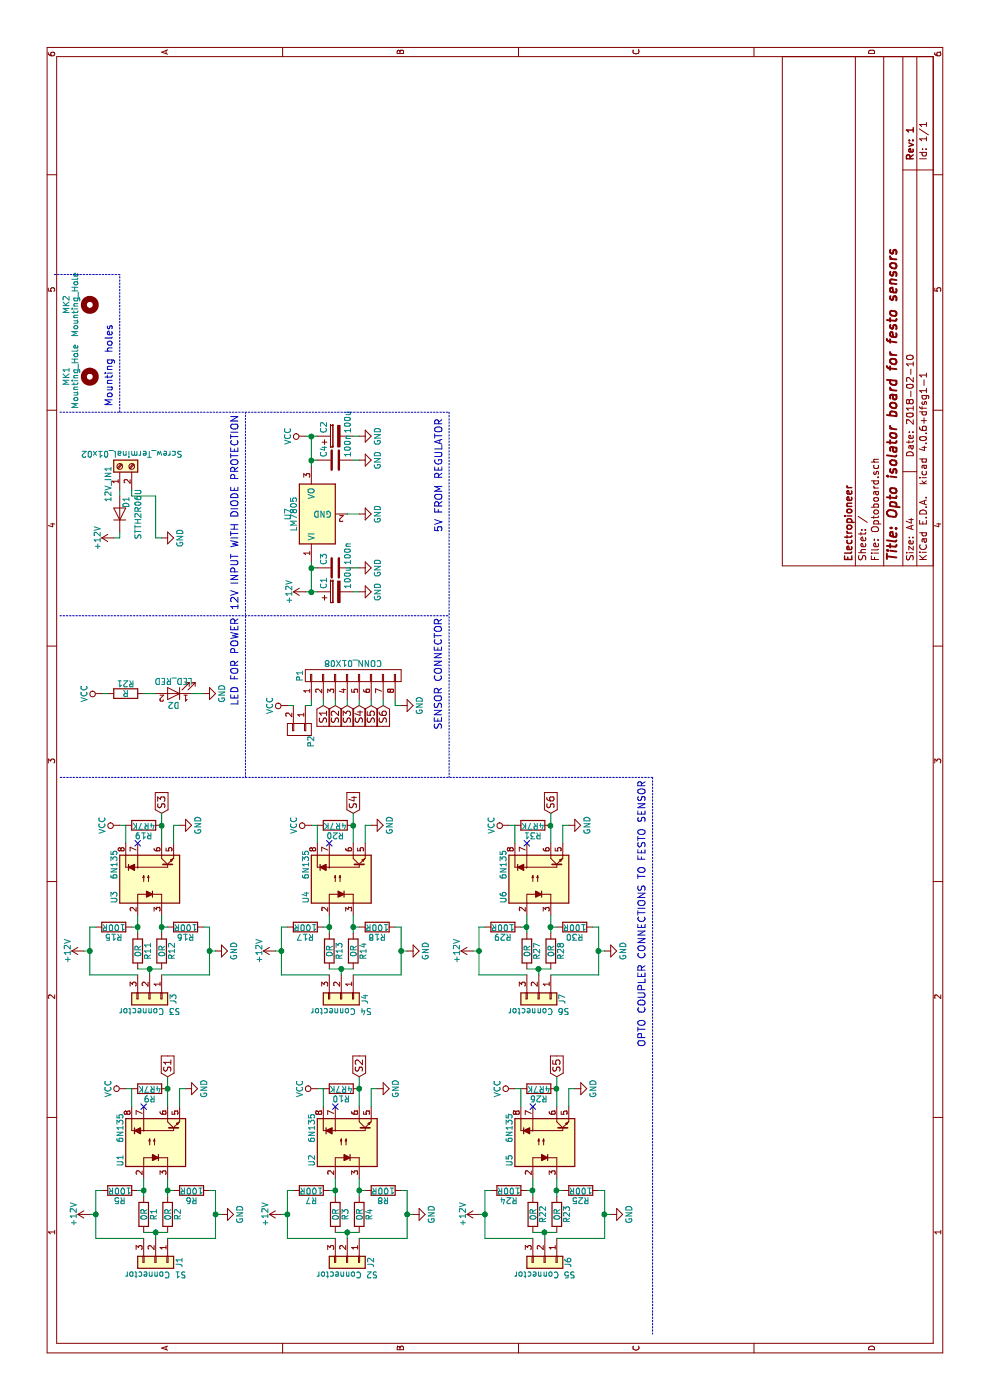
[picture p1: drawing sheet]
EESchema Schematic File Version 2
LIBS:Optoboard-rescue
LIBS:power
LIBS:device
LIBS:switches
LIBS:relays
LIBS:motors
LIBS:transistors
LIBS:conn
LIBS:linear
LIBS:regul
LIBS:74xx
LIBS:cmos4000
LIBS:adc-dac
LIBS:memory
LIBS:xilinx
LIBS:microcontrollers
LIBS:dsp
LIBS:microchip
LIBS:analog_switches
LIBS:motorola
LIBS:texas
LIBS:intel
LIBS:audio
LIBS:interface
LIBS:digital-audio
LIBS:philips
LIBS:display
LIBS:cypress
LIBS:siliconi
LIBS:opto
LIBS:atmel
LIBS:contrib
LIBS:valves
LIBS:74xgxx
LIBS:ac-dc
LIBS:actel
LIBS:allegro
LIBS:Altera
LIBS:analog_devices
LIBS:battery_management
LIBS:bbd
LIBS:bosch
LIBS:brooktre
LIBS:cmos_ieee
LIBS:dc-dc
LIBS:diode
LIBS:elec-unifil
LIBS:ESD_Protection
LIBS:ftdi
LIBS:gennum
LIBS:graphic
LIBS:hc11
LIBS:ir
LIBS:Lattice
LIBS:leds
LIBS:logo
LIBS:maxim
LIBS:mechanical
LIBS:microchip_dspic33dsc
LIBS:microchip_pic10mcu
LIBS:microchip_pic12mcu
LIBS:microchip_pic16mcu
LIBS:microchip_pic18mcu
LIBS:microchip_pic24mcu
LIBS:microchip_pic32mcu
LIBS:modules
LIBS:motor_drivers
LIBS:msp430
LIBS:nordicsemi
LIBS:nxp
LIBS:nxp_armmcu
LIBS:onsemi
LIBS:Oscillators
LIBS:powerint
LIBS:Power_Management
LIBS:pspice
LIBS:references
LIBS:rfcom
LIBS:sensors
LIBS:silabs
LIBS:stm8
LIBS:stm32
LIBS:supertex
LIBS:transf
LIBS:triac_thyristor
LIBS:ttl_ieee
LIBS:video
LIBS:wiznet
LIBS:Worldsemi
LIBS:Xicor
LIBS:zetex
LIBS:Zilog
LIBS:Optoboard-cache
EELAYER 25 0
EELAYER END
$Descr A4 11693 8268
encoding utf-8
Sheet 1 1
Title "Opto isolator board for festo sensors"
Date "2018-02-10"
Rev "1"
Comp "Electropioneer"
Comment1 ""
Comment2 ""
Comment3 ""
Comment4 ""
$EndDescr
$Comp
L 6N135-RESCUE-Optoboard U1
U 1 1
P 2150 1300
F 0 "U1" H 1950 1600 50  0000 L CNN
F 1 "6N135" H 2150 1600 50  0000 L CNN
F 2 "Housings_DIP:DIP-8_W7.62mm" H 1950 1000 50  0001 L CIN
F 3 "" H 2150 1300 50  0001 L CNN
	1    2150 1300
	1    0    0    -1  
$EndComp
$Comp
L Screw_Terminal_01x02 12V_IN1
U 1 1
P 7800 1000
F 0 "12V_IN1" H 7650 1100 50  0000 C CNN
F 1 "Screw_Terminal_01x02" V 7900 900 50  0000 C CNN
F 2 "Connectors_Terminal_Blocks:TerminalBlock_Pheonix_MKDS1.5-2pol" H 7800 1000 50  0001 C CNN
F 3 "" H 7800 1000 50  0001 C CNN
	1    7800 1000
	1    0    0    -1  
$EndComp
$Comp
L Conn_01x03 J1
U 1 1
P 1150 1300
F 0 "J1" H 1150 1500 50  0000 C CNN
F 1 "S1 Connector" V 1250 1300 50  0000 C CNN
F 2 "Connect:Wafer_Vertical10x5.8x7RM2.5-3" H 1150 1300 50  0001 C CNN
F 3 "" H 1150 1300 50  0001 C CNN
	1    1150 1300
	-1   0    0    1   
$EndComp
$Comp
L D D1
U 1 1
P 7400 1000
F 0 "D1" H 7500 950 50  0000 C CNN
F 1 "STTH2R06U" H 7400 850 50  0000 C CNN
F 2 "Diodes_SMD:D_SMA" H 7400 1000 50  0001 C CNN
F 3 "" H 7400 1000 50  0001 C CNN
	1    7400 1000
	1    0    0    -1  
$EndComp
$Comp
L CP C2
U 1 1
P 8050 2800
F 0 "C2" H 8075 2900 50  0000 L CNN
F 1 "100u" H 8075 2700 50  0000 L CNN
F 2 "Capacitors_SMD:CP_Elec_6.3x5.3" H 8088 2650 50  0001 C CNN
F 3 "" H 8050 2800 50  0001 C CNN
	1    8050 2800
	1    0    0    -1  
$EndComp
$Comp
L GND #PWR30
U 1 1
P 6750 3000
F 0 "#PWR30" H 6750 2750 50  0001 C CNN
F 1 "GND" H 6750 2850 50  0000 C CNN
F 2 "" H 6750 3000 50  0001 C CNN
F 3 "" H 6750 3000 50  0001 C CNN
	1    6750 3000
	1    0    0    -1  
$EndComp
$Comp
L +12V #PWR32
U 1 1
P 7200 950
F 0 "#PWR32" H 7200 800 50  0001 C CNN
F 1 "+12V" H 7200 1090 50  0000 C CNN
F 2 "" H 7200 950 50  0001 C CNN
F 3 "" H 7200 950 50  0001 C CNN
	1    7200 950 
	1    0    0    -1  
$EndComp
$Comp
L R R1
U 1 1
P 1550 1200
F 0 "R1" V 1630 1200 50  0000 C CNN
F 1 "0R" V 1550 1200 50  0000 C CNN
F 2 "Resistors_SMD:R_0805" V 1480 1200 50  0001 C CNN
F 3 "" H 1550 1200 50  0001 C CNN
	1    1550 1200
	0    1    1    0   
$EndComp
$Comp
L R R2
U 1 1
P 1550 1400
F 0 "R2" V 1630 1400 50  0000 C CNN
F 1 "0R" V 1550 1400 50  0000 C CNN
F 2 "Resistors_SMD:R_0805" V 1480 1400 50  0001 C CNN
F 3 "" H 1550 1400 50  0001 C CNN
	1    1550 1400
	0    1    1    0   
$EndComp
$Comp
L R R5
U 1 1
P 1750 1000
F 0 "R5" V 1830 1000 50  0000 C CNN
F 1 "100R" V 1750 1000 50  0000 C CNN
F 2 "Resistors_SMD:R_0805" V 1680 1000 50  0001 C CNN
F 3 "" H 1750 1000 50  0001 C CNN
	1    1750 1000
	-1   0    0    1   
$EndComp
$Comp
L R R6
U 1 1
P 1750 1600
F 0 "R6" V 1830 1600 50  0000 C CNN
F 1 "100R" V 1750 1600 50  0000 C CNN
F 2 "Resistors_SMD:R_0805" V 1680 1600 50  0001 C CNN
F 3 "" H 1750 1600 50  0001 C CNN
	1    1750 1600
	-1   0    0    1   
$EndComp
$Comp
L GND #PWR2
U 1 1
P 1550 1850
F 0 "#PWR2" H 1550 1600 50  0001 C CNN
F 1 "GND" H 1550 1700 50  0000 C CNN
F 2 "" H 1550 1850 50  0001 C CNN
F 3 "" H 1550 1850 50  0001 C CNN
	1    1550 1850
	1    0    0    -1  
$EndComp
$Comp
L +12V #PWR1
U 1 1
P 1550 750
F 0 "#PWR1" H 1550 600 50  0001 C CNN
F 1 "+12V" H 1550 890 50  0000 C CNN
F 2 "" H 1550 750 50  0001 C CNN
F 3 "" H 1550 750 50  0001 C CNN
	1    1550 750 
	1    0    0    -1  
$EndComp
$Comp
L R R9
U 1 1
P 2600 1250
F 0 "R9" V 2680 1250 50  0000 C CNN
F 1 "4R7K" V 2600 1250 50  0000 C CNN
F 2 "Resistors_SMD:R_0805" V 2530 1250 50  0001 C CNN
F 3 "" H 2600 1250 50  0001 C CNN
	1    2600 1250
	-1   0    0    1   
$EndComp
NoConn ~ 2450 1200
$Comp
L GND #PWR8
U 1 1
P 2600 1550
F 0 "#PWR8" H 2600 1300 50  0001 C CNN
F 1 "GND" H 2600 1400 50  0000 C CNN
F 2 "" H 2600 1550 50  0001 C CNN
F 3 "" H 2600 1550 50  0001 C CNN
	1    2600 1550
	1    0    0    -1  
$EndComp
$Comp
L GND #PWR26
U 1 1
P 5800 3350
F 0 "#PWR26" H 5800 3100 50  0001 C CNN
F 1 "GND" H 5800 3200 50  0000 C CNN
F 2 "" H 5800 3350 50  0001 C CNN
F 3 "" H 5800 3350 50  0001 C CNN
	1    5800 3350
	1    0    0    -1  
$EndComp
Text GLabel 5800 2700 0    60   Input ~ 0
S1
Text GLabel 5800 2800 0    60   Input ~ 0
S2
Text GLabel 5800 2900 0    60   Input ~ 0
S3
Text GLabel 5800 3000 0    60   Input ~ 0
S4
Text GLabel 2700 1400 2    60   Input ~ 0
S1
$Comp
L 6N135-RESCUE-Optoboard U3
U 1 1
P 4350 1250
F 0 "U3" H 4150 1550 50  0000 L CNN
F 1 "6N135" H 4350 1550 50  0000 L CNN
F 2 "Housings_DIP:DIP-8_W7.62mm" H 4150 950 50  0001 L CIN
F 3 "" H 4350 1250 50  0001 L CNN
	1    4350 1250
	1    0    0    -1  
$EndComp
$Comp
L Conn_01x03 J3
U 1 1
P 3350 1250
F 0 "J3" H 3350 1450 50  0000 C CNN
F 1 "S3 Connector" V 3450 1250 50  0000 C CNN
F 2 "Connect:Wafer_Vertical10x5.8x7RM2.5-3" H 3350 1250 50  0001 C CNN
F 3 "" H 3350 1250 50  0001 C CNN
	1    3350 1250
	-1   0    0    1   
$EndComp
$Comp
L R R11
U 1 1
P 3750 1150
F 0 "R11" V 3830 1150 50  0000 C CNN
F 1 "0R" V 3750 1150 50  0000 C CNN
F 2 "Resistors_SMD:R_0805" V 3680 1150 50  0001 C CNN
F 3 "" H 3750 1150 50  0001 C CNN
	1    3750 1150
	0    1    1    0   
$EndComp
$Comp
L R R12
U 1 1
P 3750 1350
F 0 "R12" V 3830 1350 50  0000 C CNN
F 1 "0R" V 3750 1350 50  0000 C CNN
F 2 "Resistors_SMD:R_0805" V 3680 1350 50  0001 C CNN
F 3 "" H 3750 1350 50  0001 C CNN
	1    3750 1350
	0    1    1    0   
$EndComp
$Comp
L R R15
U 1 1
P 3950 950
F 0 "R15" V 4030 950 50  0000 C CNN
F 1 "100R" V 3950 950 50  0000 C CNN
F 2 "Resistors_SMD:R_0805" V 3880 950 50  0001 C CNN
F 3 "" H 3950 950 50  0001 C CNN
	1    3950 950 
	-1   0    0    1   
$EndComp
$Comp
L R R16
U 1 1
P 3950 1550
F 0 "R16" V 4030 1550 50  0000 C CNN
F 1 "100R" V 3950 1550 50  0000 C CNN
F 2 "Resistors_SMD:R_0805" V 3880 1550 50  0001 C CNN
F 3 "" H 3950 1550 50  0001 C CNN
	1    3950 1550
	-1   0    0    1   
$EndComp
$Comp
L GND #PWR14
U 1 1
P 3750 1800
F 0 "#PWR14" H 3750 1550 50  0001 C CNN
F 1 "GND" H 3750 1650 50  0000 C CNN
F 2 "" H 3750 1800 50  0001 C CNN
F 3 "" H 3750 1800 50  0001 C CNN
	1    3750 1800
	1    0    0    -1  
$EndComp
$Comp
L +12V #PWR13
U 1 1
P 3750 700
F 0 "#PWR13" H 3750 550 50  0001 C CNN
F 1 "+12V" H 3750 840 50  0000 C CNN
F 2 "" H 3750 700 50  0001 C CNN
F 3 "" H 3750 700 50  0001 C CNN
	1    3750 700 
	1    0    0    -1  
$EndComp
$Comp
L R R19
U 1 1
P 4800 1200
F 0 "R19" V 4880 1200 50  0000 C CNN
F 1 "4R7K" V 4800 1200 50  0000 C CNN
F 2 "Resistors_SMD:R_0805" V 4730 1200 50  0001 C CNN
F 3 "" H 4800 1200 50  0001 C CNN
	1    4800 1200
	-1   0    0    1   
$EndComp
NoConn ~ 4650 1150
$Comp
L GND #PWR20
U 1 1
P 4800 1500
F 0 "#PWR20" H 4800 1250 50  0001 C CNN
F 1 "GND" H 4800 1350 50  0000 C CNN
F 2 "" H 4800 1500 50  0001 C CNN
F 3 "" H 4800 1500 50  0001 C CNN
	1    4800 1500
	1    0    0    -1  
$EndComp
Text GLabel 4900 1350 2    60   Input ~ 0
S3
$Comp
L 6N135-RESCUE-Optoboard U2
U 1 1
P 2150 2900
F 0 "U2" H 1950 3200 50  0000 L CNN
F 1 "6N135" H 2150 3200 50  0000 L CNN
F 2 "Housings_DIP:DIP-8_W7.62mm" H 1950 2600 50  0001 L CIN
F 3 "" H 2150 2900 50  0001 L CNN
	1    2150 2900
	1    0    0    -1  
$EndComp
$Comp
L Conn_01x03 J2
U 1 1
P 1150 2900
F 0 "J2" H 1150 3100 50  0000 C CNN
F 1 "S2 Connector" V 1250 2900 50  0000 C CNN
F 2 "Connect:Wafer_Vertical10x5.8x7RM2.5-3" H 1150 2900 50  0001 C CNN
F 3 "" H 1150 2900 50  0001 C CNN
	1    1150 2900
	-1   0    0    1   
$EndComp
$Comp
L R R3
U 1 1
P 1550 2800
F 0 "R3" V 1630 2800 50  0000 C CNN
F 1 "0R" V 1550 2800 50  0000 C CNN
F 2 "Resistors_SMD:R_0805" V 1480 2800 50  0001 C CNN
F 3 "" H 1550 2800 50  0001 C CNN
	1    1550 2800
	0    1    1    0   
$EndComp
$Comp
L R R4
U 1 1
P 1550 3000
F 0 "R4" V 1630 3000 50  0000 C CNN
F 1 "0R" V 1550 3000 50  0000 C CNN
F 2 "Resistors_SMD:R_0805" V 1480 3000 50  0001 C CNN
F 3 "" H 1550 3000 50  0001 C CNN
	1    1550 3000
	0    1    1    0   
$EndComp
$Comp
L R R7
U 1 1
P 1750 2600
F 0 "R7" V 1830 2600 50  0000 C CNN
F 1 "100R" V 1750 2600 50  0000 C CNN
F 2 "Resistors_SMD:R_0805" V 1680 2600 50  0001 C CNN
F 3 "" H 1750 2600 50  0001 C CNN
	1    1750 2600
	-1   0    0    1   
$EndComp
$Comp
L R R8
U 1 1
P 1750 3200
F 0 "R8" V 1830 3200 50  0000 C CNN
F 1 "100R" V 1750 3200 50  0000 C CNN
F 2 "Resistors_SMD:R_0805" V 1680 3200 50  0001 C CNN
F 3 "" H 1750 3200 50  0001 C CNN
	1    1750 3200
	-1   0    0    1   
$EndComp
$Comp
L GND #PWR4
U 1 1
P 1550 3450
F 0 "#PWR4" H 1550 3200 50  0001 C CNN
F 1 "GND" H 1550 3300 50  0000 C CNN
F 2 "" H 1550 3450 50  0001 C CNN
F 3 "" H 1550 3450 50  0001 C CNN
	1    1550 3450
	1    0    0    -1  
$EndComp
$Comp
L +12V #PWR3
U 1 1
P 1550 2350
F 0 "#PWR3" H 1550 2200 50  0001 C CNN
F 1 "+12V" H 1550 2490 50  0000 C CNN
F 2 "" H 1550 2350 50  0001 C CNN
F 3 "" H 1550 2350 50  0001 C CNN
	1    1550 2350
	1    0    0    -1  
$EndComp
$Comp
L R R10
U 1 1
P 2600 2850
F 0 "R10" V 2680 2850 50  0000 C CNN
F 1 "4R7K" V 2600 2850 50  0000 C CNN
F 2 "Resistors_SMD:R_0805" V 2530 2850 50  0001 C CNN
F 3 "" H 2600 2850 50  0001 C CNN
	1    2600 2850
	-1   0    0    1   
$EndComp
NoConn ~ 2450 2800
$Comp
L GND #PWR10
U 1 1
P 2600 3150
F 0 "#PWR10" H 2600 2900 50  0001 C CNN
F 1 "GND" H 2600 3000 50  0000 C CNN
F 2 "" H 2600 3150 50  0001 C CNN
F 3 "" H 2600 3150 50  0001 C CNN
	1    2600 3150
	1    0    0    -1  
$EndComp
Text GLabel 2700 3000 2    60   Input ~ 0
S2
$Comp
L 6N135-RESCUE-Optoboard U4
U 1 1
P 4350 2850
F 0 "U4" H 4150 3150 50  0000 L CNN
F 1 "6N135" H 4350 3150 50  0000 L CNN
F 2 "Housings_DIP:DIP-8_W7.62mm" H 4150 2550 50  0001 L CIN
F 3 "" H 4350 2850 50  0001 L CNN
	1    4350 2850
	1    0    0    -1  
$EndComp
$Comp
L Conn_01x03 J4
U 1 1
P 3350 2850
F 0 "J4" H 3350 3050 50  0000 C CNN
F 1 "S4 Connector" V 3450 2850 50  0000 C CNN
F 2 "Connect:Wafer_Vertical10x5.8x7RM2.5-3" H 3350 2850 50  0001 C CNN
F 3 "" H 3350 2850 50  0001 C CNN
	1    3350 2850
	-1   0    0    1   
$EndComp
$Comp
L R R13
U 1 1
P 3750 2750
F 0 "R13" V 3830 2750 50  0000 C CNN
F 1 "0R" V 3750 2750 50  0000 C CNN
F 2 "Resistors_SMD:R_0805" V 3680 2750 50  0001 C CNN
F 3 "" H 3750 2750 50  0001 C CNN
	1    3750 2750
	0    1    1    0   
$EndComp
$Comp
L R R14
U 1 1
P 3750 2950
F 0 "R14" V 3830 2950 50  0000 C CNN
F 1 "0R" V 3750 2950 50  0000 C CNN
F 2 "Resistors_SMD:R_0805" V 3680 2950 50  0001 C CNN
F 3 "" H 3750 2950 50  0001 C CNN
	1    3750 2950
	0    1    1    0   
$EndComp
$Comp
L R R17
U 1 1
P 3950 2550
F 0 "R17" V 4030 2550 50  0000 C CNN
F 1 "100R" V 3950 2550 50  0000 C CNN
F 2 "Resistors_SMD:R_0805" V 3880 2550 50  0001 C CNN
F 3 "" H 3950 2550 50  0001 C CNN
	1    3950 2550
	-1   0    0    1   
$EndComp
$Comp
L R R18
U 1 1
P 3950 3150
F 0 "R18" V 4030 3150 50  0000 C CNN
F 1 "100R" V 3950 3150 50  0000 C CNN
F 2 "Resistors_SMD:R_0805" V 3880 3150 50  0001 C CNN
F 3 "" H 3950 3150 50  0001 C CNN
	1    3950 3150
	-1   0    0    1   
$EndComp
$Comp
L GND #PWR16
U 1 1
P 3750 3400
F 0 "#PWR16" H 3750 3150 50  0001 C CNN
F 1 "GND" H 3750 3250 50  0000 C CNN
F 2 "" H 3750 3400 50  0001 C CNN
F 3 "" H 3750 3400 50  0001 C CNN
	1    3750 3400
	1    0    0    -1  
$EndComp
$Comp
L +12V #PWR15
U 1 1
P 3750 2300
F 0 "#PWR15" H 3750 2150 50  0001 C CNN
F 1 "+12V" H 3750 2440 50  0000 C CNN
F 2 "" H 3750 2300 50  0001 C CNN
F 3 "" H 3750 2300 50  0001 C CNN
	1    3750 2300
	1    0    0    -1  
$EndComp
$Comp
L R R20
U 1 1
P 4800 2800
F 0 "R20" V 4880 2800 50  0000 C CNN
F 1 "4R7K" V 4800 2800 50  0000 C CNN
F 2 "Resistors_SMD:R_0805" V 4730 2800 50  0001 C CNN
F 3 "" H 4800 2800 50  0001 C CNN
	1    4800 2800
	-1   0    0    1   
$EndComp
NoConn ~ 4650 2750
$Comp
L GND #PWR22
U 1 1
P 4800 3100
F 0 "#PWR22" H 4800 2850 50  0001 C CNN
F 1 "GND" H 4800 2950 50  0000 C CNN
F 2 "" H 4800 3100 50  0001 C CNN
F 3 "" H 4800 3100 50  0001 C CNN
	1    4800 3100
	1    0    0    -1  
$EndComp
Text GLabel 4900 2950 2    60   Input ~ 0
S4
$Comp
L LED D2
U 1 1
P 5900 1450
F 0 "D2" H 5900 1550 50  0000 C CNN
F 1 "LED_RED" H 5900 1350 50  0000 C CNN
F 2 "LEDs:LED_1206" H 5900 1450 50  0001 C CNN
F 3 "" H 5900 1450 50  0001 C CNN
	1    5900 1450
	0    -1   -1   0   
$EndComp
$Comp
L R R21
U 1 1
P 5900 1050
F 0 "R21" V 5980 1050 50  0000 C CNN
F 1 "R" V 5900 1050 50  0000 C CNN
F 2 "Resistors_SMD:R_0805" V 5830 1050 50  0001 C CNN
F 3 "" H 5900 1050 50  0001 C CNN
	1    5900 1050
	1    0    0    -1  
$EndComp
$Comp
L GND #PWR28
U 1 1
P 5900 1700
F 0 "#PWR28" H 5900 1450 50  0001 C CNN
F 1 "GND" H 5900 1550 50  0000 C CNN
F 2 "" H 5900 1700 50  0001 C CNN
F 3 "" H 5900 1700 50  0001 C CNN
	1    5900 1700
	1    0    0    -1  
$EndComp
Text Notes 2950 5400 0    60   ~ 0
OPTO COUPLER CONNECTIONS TO FESTO SENSOR
Text Notes 5600 3700 0    60   ~ 0
SENSOR CONNECTOR\n
Text Notes 7250 3800 0    60   ~ 0
5V FROM REGULATOR\n\n
Text Notes 5800 2000 0    60   ~ 0
LED FOR POWER
Text Notes 6600 2000 0    60   ~ 0
12V INPUT WITH DIODE PROTECTION
$Comp
L 6N135-RESCUE-Optoboard U5
U 1 1
P 2150 4550
F 0 "U5" H 1950 4850 50  0000 L CNN
F 1 "6N135" H 2150 4850 50  0000 L CNN
F 2 "Housings_DIP:DIP-8_W7.62mm" H 1950 4250 50  0001 L CIN
F 3 "" H 2150 4550 50  0001 L CNN
	1    2150 4550
	1    0    0    -1  
$EndComp
$Comp
L Conn_01x03 J6
U 1 1
P 1150 4550
F 0 "J6" H 1150 4750 50  0000 C CNN
F 1 "S5 Connector" V 1250 4550 50  0000 C CNN
F 2 "Connect:Wafer_Vertical10x5.8x7RM2.5-3" H 1150 4550 50  0001 C CNN
F 3 "" H 1150 4550 50  0001 C CNN
	1    1150 4550
	-1   0    0    1   
$EndComp
$Comp
L R R22
U 1 1
P 1550 4450
F 0 "R22" V 1630 4450 50  0000 C CNN
F 1 "0R" V 1550 4450 50  0000 C CNN
F 2 "Resistors_SMD:R_0805" V 1480 4450 50  0001 C CNN
F 3 "" H 1550 4450 50  0001 C CNN
	1    1550 4450
	0    1    1    0   
$EndComp
$Comp
L R R23
U 1 1
P 1550 4650
F 0 "R23" V 1630 4650 50  0000 C CNN
F 1 "0R" V 1550 4650 50  0000 C CNN
F 2 "Resistors_SMD:R_0805" V 1480 4650 50  0001 C CNN
F 3 "" H 1550 4650 50  0001 C CNN
	1    1550 4650
	0    1    1    0   
$EndComp
$Comp
L R R24
U 1 1
P 1750 4250
F 0 "R24" V 1830 4250 50  0000 C CNN
F 1 "100R" V 1750 4250 50  0000 C CNN
F 2 "Resistors_SMD:R_0805" V 1680 4250 50  0001 C CNN
F 3 "" H 1750 4250 50  0001 C CNN
	1    1750 4250
	-1   0    0    1   
$EndComp
$Comp
L R R25
U 1 1
P 1750 4850
F 0 "R25" V 1830 4850 50  0000 C CNN
F 1 "100R" V 1750 4850 50  0000 C CNN
F 2 "Resistors_SMD:R_0805" V 1680 4850 50  0001 C CNN
F 3 "" H 1750 4850 50  0001 C CNN
	1    1750 4850
	-1   0    0    1   
$EndComp
$Comp
L GND #PWR6
U 1 1
P 1550 5100
F 0 "#PWR6" H 1550 4850 50  0001 C CNN
F 1 "GND" H 1550 4950 50  0000 C CNN
F 2 "" H 1550 5100 50  0001 C CNN
F 3 "" H 1550 5100 50  0001 C CNN
	1    1550 5100
	1    0    0    -1  
$EndComp
$Comp
L +12V #PWR5
U 1 1
P 1550 4000
F 0 "#PWR5" H 1550 3850 50  0001 C CNN
F 1 "+12V" H 1550 4140 50  0000 C CNN
F 2 "" H 1550 4000 50  0001 C CNN
F 3 "" H 1550 4000 50  0001 C CNN
	1    1550 4000
	1    0    0    -1  
$EndComp
$Comp
L R R26
U 1 1
P 2600 4500
F 0 "R26" V 2680 4500 50  0000 C CNN
F 1 "4R7K" V 2600 4500 50  0000 C CNN
F 2 "Resistors_SMD:R_0805" V 2530 4500 50  0001 C CNN
F 3 "" H 2600 4500 50  0001 C CNN
	1    2600 4500
	-1   0    0    1   
$EndComp
NoConn ~ 2450 4450
$Comp
L GND #PWR12
U 1 1
P 2600 4800
F 0 "#PWR12" H 2600 4550 50  0001 C CNN
F 1 "GND" H 2600 4650 50  0000 C CNN
F 2 "" H 2600 4800 50  0001 C CNN
F 3 "" H 2600 4800 50  0001 C CNN
	1    2600 4800
	1    0    0    -1  
$EndComp
Text GLabel 2700 4650 2    60   Input ~ 0
S5
$Comp
L 6N135-RESCUE-Optoboard U6
U 1 1
P 4350 4500
F 0 "U6" H 4150 4800 50  0000 L CNN
F 1 "6N135" H 4350 4800 50  0000 L CNN
F 2 "Housings_DIP:DIP-8_W7.62mm" H 4150 4200 50  0001 L CIN
F 3 "" H 4350 4500 50  0001 L CNN
	1    4350 4500
	1    0    0    -1  
$EndComp
$Comp
L Conn_01x03 J7
U 1 1
P 3350 4500
F 0 "J7" H 3350 4700 50  0000 C CNN
F 1 "S6 Connector" V 3450 4500 50  0000 C CNN
F 2 "Connect:Wafer_Vertical10x5.8x7RM2.5-3" H 3350 4500 50  0001 C CNN
F 3 "" H 3350 4500 50  0001 C CNN
	1    3350 4500
	-1   0    0    1   
$EndComp
$Comp
L R R27
U 1 1
P 3750 4400
F 0 "R27" V 3830 4400 50  0000 C CNN
F 1 "0R" V 3750 4400 50  0000 C CNN
F 2 "Resistors_SMD:R_0805" V 3680 4400 50  0001 C CNN
F 3 "" H 3750 4400 50  0001 C CNN
	1    3750 4400
	0    1    1    0   
$EndComp
$Comp
L R R28
U 1 1
P 3750 4600
F 0 "R28" V 3830 4600 50  0000 C CNN
F 1 "0R" V 3750 4600 50  0000 C CNN
F 2 "Resistors_SMD:R_0805" V 3680 4600 50  0001 C CNN
F 3 "" H 3750 4600 50  0001 C CNN
	1    3750 4600
	0    1    1    0   
$EndComp
$Comp
L R R29
U 1 1
P 3950 4200
F 0 "R29" V 4030 4200 50  0000 C CNN
F 1 "100R" V 3950 4200 50  0000 C CNN
F 2 "Resistors_SMD:R_0805" V 3880 4200 50  0001 C CNN
F 3 "" H 3950 4200 50  0001 C CNN
	1    3950 4200
	-1   0    0    1   
$EndComp
$Comp
L R R30
U 1 1
P 3950 4800
F 0 "R30" V 4030 4800 50  0000 C CNN
F 1 "100R" V 3950 4800 50  0000 C CNN
F 2 "Resistors_SMD:R_0805" V 3880 4800 50  0001 C CNN
F 3 "" H 3950 4800 50  0001 C CNN
	1    3950 4800
	-1   0    0    1   
$EndComp
$Comp
L GND #PWR18
U 1 1
P 3750 5050
F 0 "#PWR18" H 3750 4800 50  0001 C CNN
F 1 "GND" H 3750 4900 50  0000 C CNN
F 2 "" H 3750 5050 50  0001 C CNN
F 3 "" H 3750 5050 50  0001 C CNN
	1    3750 5050
	1    0    0    -1  
$EndComp
$Comp
L +12V #PWR17
U 1 1
P 3750 3950
F 0 "#PWR17" H 3750 3800 50  0001 C CNN
F 1 "+12V" H 3750 4090 50  0000 C CNN
F 2 "" H 3750 3950 50  0001 C CNN
F 3 "" H 3750 3950 50  0001 C CNN
	1    3750 3950
	1    0    0    -1  
$EndComp
$Comp
L R R31
U 1 1
P 4800 4450
F 0 "R31" V 4880 4450 50  0000 C CNN
F 1 "4R7K" V 4800 4450 50  0000 C CNN
F 2 "Resistors_SMD:R_0805" V 4730 4450 50  0001 C CNN
F 3 "" H 4800 4450 50  0001 C CNN
	1    4800 4450
	-1   0    0    1   
$EndComp
NoConn ~ 4650 4400
$Comp
L GND #PWR24
U 1 1
P 4800 4750
F 0 "#PWR24" H 4800 4500 50  0001 C CNN
F 1 "GND" H 4800 4600 50  0000 C CNN
F 2 "" H 4800 4750 50  0001 C CNN
F 3 "" H 4800 4750 50  0001 C CNN
	1    4800 4750
	1    0    0    -1  
$EndComp
Text GLabel 4900 4600 2    60   Input ~ 0
S6
$Comp
L CONN_01X08 P1
U 1 1
P 6050 2950
F 0 "P1" H 6050 3400 50  0000 C CNN
F 1 "CONN_01X08" V 6150 2950 50  0000 C CNN
F 2 "Pin_Headers:Pin_Header_Straight_1x08" H 5950 3800 50  0001 C CNN
F 3 "" H 6050 2950 50  0000 C CNN
	1    6050 2950
	1    0    0    -1  
$EndComp
Text GLabel 5800 3100 0    60   Input ~ 0
S5
Text GLabel 5800 3200 0    60   Input ~ 0
S6
$Comp
L GND #PWR33
U 1 1
P 7200 1350
F 0 "#PWR33" H 7200 1100 50  0001 C CNN
F 1 "GND" H 7200 1200 50  0000 C CNN
F 2 "" H 7200 1350 50  0001 C CNN
F 3 "" H 7200 1350 50  0001 C CNN
	1    7200 1350
	1    0    0    -1  
$EndComp
$Comp
L CONN_01X02 P2
U 1 1
P 5600 2500
F 0 "P2" H 5700 2600 50  0000 C CNN
F 1 "CONN_01X02" V 5700 2500 50  0001 C CNN
F 2 "Pin_Headers:Pin_Header_Straight_1x02" H 5600 2500 50  0001 C CNN
F 3 "" H 5600 2500 50  0000 C CNN
	1    5600 2500
	-1   0    0    1   
$EndComp
$Comp
L SPX2920T-3.3 U7
U 1 1
P 7400 2650
F 0 "U7" H 7400 2900 50  0000 C CNN
F 1 "LM7805" H 7400 2850 50  0000 C CNN
F 2 "TO_SOT_Packages_SMD:TO-252-2Lead" H 7400 2750 50  0001 C CIN
F 3 "" H 7400 2650 50  0001 C CNN
	1    7400 2650
	1    0    0    -1  
$EndComp
Wire Wire Line
	1700 1200 1850 1200
Wire Wire Line
	1700 1400 1850 1400
Wire Wire Line
	1400 1200 1400 1400
Wire Wire Line
	1400 1300 1350 1300
Connection ~ 1400 1300
Wire Wire Line
	1750 1200 1750 1150
Connection ~ 1750 1200
Wire Wire Line
	1750 1400 1750 1450
Connection ~ 1750 1400
Wire Wire Line
	1350 1400 1350 1800
Wire Wire Line
	1350 1800 1750 1800
Wire Wire Line
	1750 1800 1750 1750
Wire Wire Line
	1550 1800 1550 1850
Connection ~ 1550 1800
Wire Wire Line
	1350 1200 1350 800 
Wire Wire Line
	1350 800  1750 800 
Wire Wire Line
	1750 800  1750 850 
Wire Wire Line
	1550 800  1550 750 
Connection ~ 1550 800 
Wire Wire Line
	2450 1400 2700 1400
Wire Wire Line
	2450 1100 2600 1100
Connection ~ 2600 1400
Wire Wire Line
	2450 1500 2600 1500
Wire Wire Line
	2600 1100 2600 1050
Wire Wire Line
	2600 1500 2600 1550
Wire Wire Line
	5850 2700 5800 2700
Wire Wire Line
	5850 2800 5800 2800
Wire Wire Line
	5850 2900 5800 2900
Wire Wire Line
	5850 3000 5800 3000
Wire Wire Line
	3900 1150 4050 1150
Wire Wire Line
	3900 1350 4050 1350
Wire Wire Line
	3600 1150 3600 1350
Wire Wire Line
	3600 1250 3550 1250
Connection ~ 3600 1250
Wire Wire Line
	3950 1150 3950 1100
Connection ~ 3950 1150
Wire Wire Line
	3950 1350 3950 1400
Connection ~ 3950 1350
Wire Wire Line
	3550 1350 3550 1750
Wire Wire Line
	3550 1750 3950 1750
Wire Wire Line
	3950 1750 3950 1700
Wire Wire Line
	3750 1750 3750 1800
Connection ~ 3750 1750
Wire Wire Line
	3550 1150 3550 750 
Wire Wire Line
	3550 750  3950 750 
Wire Wire Line
	3950 750  3950 800 
Wire Wire Line
	3750 750  3750 700 
Connection ~ 3750 750 
Wire Wire Line
	4650 1350 4900 1350
Wire Wire Line
	4650 1050 4800 1050
Connection ~ 4800 1350
Wire Wire Line
	4650 1450 4800 1450
Wire Wire Line
	4800 1050 4800 1000
Wire Wire Line
	4800 1450 4800 1500
Wire Wire Line
	1700 2800 1850 2800
Wire Wire Line
	1700 3000 1850 3000
Wire Wire Line
	1400 2800 1400 3000
Wire Wire Line
	1400 2900 1350 2900
Connection ~ 1400 2900
Wire Wire Line
	1750 2800 1750 2750
Connection ~ 1750 2800
Wire Wire Line
	1750 3000 1750 3050
Connection ~ 1750 3000
Wire Wire Line
	1350 3000 1350 3400
Wire Wire Line
	1350 3400 1750 3400
Wire Wire Line
	1750 3400 1750 3350
Wire Wire Line
	1550 3400 1550 3450
Connection ~ 1550 3400
Wire Wire Line
	1350 2800 1350 2400
Wire Wire Line
	1350 2400 1750 2400
Wire Wire Line
	1750 2400 1750 2450
Wire Wire Line
	1550 2400 1550 2350
Connection ~ 1550 2400
Wire Wire Line
	2450 3000 2700 3000
Wire Wire Line
	2450 2700 2600 2700
Connection ~ 2600 3000
Wire Wire Line
	2450 3100 2600 3100
Wire Wire Line
	2600 2700 2600 2650
Wire Wire Line
	2600 3100 2600 3150
Wire Wire Line
	3900 2750 4050 2750
Wire Wire Line
	3900 2950 4050 2950
Wire Wire Line
	3600 2750 3600 2950
Wire Wire Line
	3600 2850 3550 2850
Connection ~ 3600 2850
Wire Wire Line
	3950 2750 3950 2700
Connection ~ 3950 2750
Wire Wire Line
	3950 2950 3950 3000
Connection ~ 3950 2950
Wire Wire Line
	3550 2950 3550 3350
Wire Wire Line
	3550 3350 3950 3350
Wire Wire Line
	3950 3350 3950 3300
Wire Wire Line
	3750 3350 3750 3400
Connection ~ 3750 3350
Wire Wire Line
	3550 2750 3550 2350
Wire Wire Line
	3550 2350 3950 2350
Wire Wire Line
	3950 2350 3950 2400
Wire Wire Line
	3750 2350 3750 2300
Connection ~ 3750 2350
Wire Wire Line
	4650 2950 4900 2950
Wire Wire Line
	4650 2650 4800 2650
Connection ~ 4800 2950
Wire Wire Line
	4650 3050 4800 3050
Wire Wire Line
	4800 2650 4800 2600
Wire Wire Line
	4800 3050 4800 3100
Wire Wire Line
	5900 900  5900 850 
Wire Notes Line
	5200 2050 8250 2050
Wire Notes Line
	6550 500  6550 3750
Wire Notes Line
	8250 500  8250 3750
Wire Wire Line
	1700 4450 1850 4450
Wire Wire Line
	1700 4650 1850 4650
Wire Wire Line
	1400 4450 1400 4650
Wire Wire Line
	1400 4550 1350 4550
Connection ~ 1400 4550
Wire Wire Line
	1750 4450 1750 4400
Connection ~ 1750 4450
Wire Wire Line
	1750 4650 1750 4700
Connection ~ 1750 4650
Wire Wire Line
	1350 4650 1350 5050
Wire Wire Line
	1350 5050 1750 5050
Wire Wire Line
	1750 5050 1750 5000
Wire Wire Line
	1550 5050 1550 5100
Connection ~ 1550 5050
Wire Wire Line
	1350 4450 1350 4050
Wire Wire Line
	1350 4050 1750 4050
Wire Wire Line
	1750 4050 1750 4100
Wire Wire Line
	1550 4050 1550 4000
Connection ~ 1550 4050
Wire Wire Line
	2450 4650 2700 4650
Wire Wire Line
	2450 4350 2600 4350
Connection ~ 2600 4650
Wire Wire Line
	2450 4750 2600 4750
Wire Wire Line
	2600 4350 2600 4300
Wire Wire Line
	2600 4750 2600 4800
Wire Wire Line
	3900 4400 4050 4400
Wire Wire Line
	3900 4600 4050 4600
Wire Wire Line
	3600 4400 3600 4600
Wire Wire Line
	3600 4500 3550 4500
Connection ~ 3600 4500
Wire Wire Line
	3950 4400 3950 4350
Connection ~ 3950 4400
Wire Wire Line
	3950 4600 3950 4650
Connection ~ 3950 4600
Wire Wire Line
	3550 4600 3550 5000
Wire Wire Line
	3550 5000 3950 5000
Wire Wire Line
	3950 5000 3950 4950
Wire Wire Line
	3750 5000 3750 5050
Connection ~ 3750 5000
Wire Wire Line
	3550 4400 3550 4000
Wire Wire Line
	3550 4000 3950 4000
Wire Wire Line
	3950 4000 3950 4050
Wire Wire Line
	3750 4000 3750 3950
Connection ~ 3750 4000
Wire Wire Line
	4650 4600 4900 4600
Wire Wire Line
	4650 4300 4800 4300
Connection ~ 4800 4600
Wire Wire Line
	4650 4700 4800 4700
Wire Wire Line
	4800 4300 4800 4250
Wire Wire Line
	4800 4700 4800 4750
Wire Notes Line
	5200 5450 550  5450
Wire Notes Line
	8250 3750 5200 3750
Wire Wire Line
	5900 1200 5900 1300
Wire Wire Line
	5900 1600 5900 1700
Wire Wire Line
	5850 3300 5800 3300
Wire Wire Line
	5800 3300 5800 3350
Wire Wire Line
	5850 3100 5800 3100
Wire Wire Line
	5850 3200 5800 3200
Wire Wire Line
	7550 1000 7600 1000
Wire Wire Line
	7600 1100 7550 1100
Wire Wire Line
	5850 2600 5800 2600
Wire Wire Line
	5800 2600 5800 2550
Wire Wire Line
	5800 2450 5800 2400
Wire Notes Line
	5200 5450 5200 500 
Wire Wire Line
	7550 1100 7550 1300
Wire Wire Line
	7550 1300 7200 1300
Wire Wire Line
	7200 1300 7200 1350
Wire Wire Line
	7250 1000 7200 1000
Wire Wire Line
	7200 1000 7200 950 
$Comp
L VCC #PWR19
U 1 1
P 4800 1000
F 0 "#PWR19" H 4800 850 50  0001 C CNN
F 1 "VCC" H 4800 1150 50  0000 C CNN
F 2 "" H 4800 1000 50  0001 C CNN
F 3 "" H 4800 1000 50  0001 C CNN
	1    4800 1000
	1    0    0    -1  
$EndComp
$Comp
L VCC #PWR7
U 1 1
P 2600 1050
F 0 "#PWR7" H 2600 900 50  0001 C CNN
F 1 "VCC" H 2600 1200 50  0000 C CNN
F 2 "" H 2600 1050 50  0001 C CNN
F 3 "" H 2600 1050 50  0001 C CNN
	1    2600 1050
	1    0    0    -1  
$EndComp
$Comp
L VCC #PWR9
U 1 1
P 2600 2650
F 0 "#PWR9" H 2600 2500 50  0001 C CNN
F 1 "VCC" H 2600 2800 50  0000 C CNN
F 2 "" H 2600 2650 50  0001 C CNN
F 3 "" H 2600 2650 50  0001 C CNN
	1    2600 2650
	1    0    0    -1  
$EndComp
$Comp
L VCC #PWR21
U 1 1
P 4800 2600
F 0 "#PWR21" H 4800 2450 50  0001 C CNN
F 1 "VCC" H 4800 2750 50  0000 C CNN
F 2 "" H 4800 2600 50  0001 C CNN
F 3 "" H 4800 2600 50  0001 C CNN
	1    4800 2600
	1    0    0    -1  
$EndComp
$Comp
L VCC #PWR11
U 1 1
P 2600 4300
F 0 "#PWR11" H 2600 4150 50  0001 C CNN
F 1 "VCC" H 2600 4450 50  0000 C CNN
F 2 "" H 2600 4300 50  0001 C CNN
F 3 "" H 2600 4300 50  0001 C CNN
	1    2600 4300
	1    0    0    -1  
$EndComp
$Comp
L VCC #PWR23
U 1 1
P 4800 4250
F 0 "#PWR23" H 4800 4100 50  0001 C CNN
F 1 "VCC" H 4800 4400 50  0000 C CNN
F 2 "" H 4800 4250 50  0001 C CNN
F 3 "" H 4800 4250 50  0001 C CNN
	1    4800 4250
	1    0    0    -1  
$EndComp
$Comp
L VCC #PWR25
U 1 1
P 5800 2400
F 0 "#PWR25" H 5800 2250 50  0001 C CNN
F 1 "VCC" H 5800 2550 50  0000 C CNN
F 2 "" H 5800 2400 50  0001 C CNN
F 3 "" H 5800 2400 50  0001 C CNN
	1    5800 2400
	1    0    0    -1  
$EndComp
$Comp
L C C3
U 1 1
P 6950 2800
F 0 "C3" H 6975 2900 50  0000 L CNN
F 1 "100n" H 6975 2700 50  0000 L CNN
F 2 "Capacitors_SMD:C_0805" H 6988 2650 50  0001 C CNN
F 3 "" H 6950 2800 50  0001 C CNN
	1    6950 2800
	1    0    0    -1  
$EndComp
$Comp
L C C4
U 1 1
P 7850 2800
F 0 "C4" H 7875 2900 50  0000 L CNN
F 1 "100n" H 7875 2700 50  0000 L CNN
F 2 "Capacitors_SMD:C_0805" H 7888 2650 50  0001 C CNN
F 3 "" H 7850 2800 50  0001 C CNN
	1    7850 2800
	1    0    0    -1  
$EndComp
$Comp
L CP C1
U 1 1
P 6750 2800
F 0 "C1" H 6775 2900 50  0000 L CNN
F 1 "100u" H 6775 2700 50  0000 L CNN
F 2 "Capacitors_SMD:CP_Elec_6.3x5.3" H 6788 2650 50  0001 C CNN
F 3 "" H 6750 2800 50  0001 C CNN
	1    6750 2800
	1    0    0    -1  
$EndComp
$Comp
L GND #PWR31
U 1 1
P 6950 3000
F 0 "#PWR31" H 6950 2750 50  0001 C CNN
F 1 "GND" H 6950 2850 50  0000 C CNN
F 2 "" H 6950 3000 50  0001 C CNN
F 3 "" H 6950 3000 50  0001 C CNN
	1    6950 3000
	1    0    0    -1  
$EndComp
$Comp
L GND #PWR34
U 1 1
P 7400 3000
F 0 "#PWR34" H 7400 2750 50  0001 C CNN
F 1 "GND" H 7400 2850 50  0000 C CNN
F 2 "" H 7400 3000 50  0001 C CNN
F 3 "" H 7400 3000 50  0001 C CNN
	1    7400 3000
	1    0    0    -1  
$EndComp
$Comp
L GND #PWR35
U 1 1
P 7850 3000
F 0 "#PWR35" H 7850 2750 50  0001 C CNN
F 1 "GND" H 7850 2850 50  0000 C CNN
F 2 "" H 7850 3000 50  0001 C CNN
F 3 "" H 7850 3000 50  0001 C CNN
	1    7850 3000
	1    0    0    -1  
$EndComp
$Comp
L GND #PWR37
U 1 1
P 8050 3000
F 0 "#PWR37" H 8050 2750 50  0001 C CNN
F 1 "GND" H 8050 2850 50  0000 C CNN
F 2 "" H 8050 3000 50  0001 C CNN
F 3 "" H 8050 3000 50  0001 C CNN
	1    8050 3000
	1    0    0    -1  
$EndComp
Wire Wire Line
	7000 2600 6750 2600
Wire Wire Line
	6750 2550 6750 2650
Connection ~ 6750 2600
Wire Wire Line
	6750 2950 6750 3000
Wire Wire Line
	6950 2600 6950 2650
Connection ~ 6950 2600
Wire Wire Line
	6950 2950 6950 3000
Wire Wire Line
	7400 2900 7400 3000
Wire Wire Line
	7850 2950 7850 3000
Wire Wire Line
	8050 2950 8050 3000
Wire Wire Line
	7800 2600 8050 2600
Wire Wire Line
	8050 2550 8050 2650
Wire Wire Line
	7850 2600 7850 2650
Connection ~ 7850 2600
Connection ~ 8050 2600
$Comp
L +12V #PWR29
U 1 1
P 6750 2550
F 0 "#PWR29" H 6750 2400 50  0001 C CNN
F 1 "+12V" H 6750 2690 50  0000 C CNN
F 2 "" H 6750 2550 50  0001 C CNN
F 3 "" H 6750 2550 50  0001 C CNN
	1    6750 2550
	1    0    0    -1  
$EndComp
$Comp
L VCC #PWR27
U 1 1
P 5900 850
F 0 "#PWR27" H 5900 700 50  0001 C CNN
F 1 "VCC" H 5900 1000 50  0000 C CNN
F 2 "" H 5900 850 50  0001 C CNN
F 3 "" H 5900 850 50  0001 C CNN
	1    5900 850 
	1    0    0    -1  
$EndComp
$Comp
L VCC #PWR36
U 1 1
P 8050 2550
F 0 "#PWR36" H 8050 2400 50  0001 C CNN
F 1 "VCC" H 8050 2700 50  0000 C CNN
F 2 "" H 8050 2550 50  0001 C CNN
F 3 "" H 8050 2550 50  0001 C CNN
	1    8050 2550
	1    0    0    -1  
$EndComp
$Comp
L Mounting_Hole MK1
U 1 1
P 8550 750
F 0 "MK1" H 8550 950 50  0000 C CNN
F 1 "Mounting_Hole" H 8550 875 50  0000 C CNN
F 2 "Mounting_Holes:MountingHole_3.2mm_M3_Pad_Via" H 8550 750 50  0001 C CNN
F 3 "" H 8550 750 50  0001 C CNN
	1    8550 750 
	1    0    0    -1  
$EndComp
$Comp
L Mounting_Hole MK2
U 1 1
P 9150 750
F 0 "MK2" H 9150 950 50  0000 C CNN
F 1 "Mounting_Hole" H 9150 875 50  0000 C CNN
F 2 "Mounting_Holes:MountingHole_3.2mm_M3_Pad_Via" H 9150 750 50  0001 C CNN
F 3 "" H 9150 750 50  0001 C CNN
	1    9150 750 
	1    0    0    -1  
$EndComp
Wire Notes Line
	8250 1000 9400 1000
Wire Notes Line
	9400 1000 9400 450 
Text Notes 8300 950  0    60   ~ 0
Mounting holes
$EndSCHEMATC
